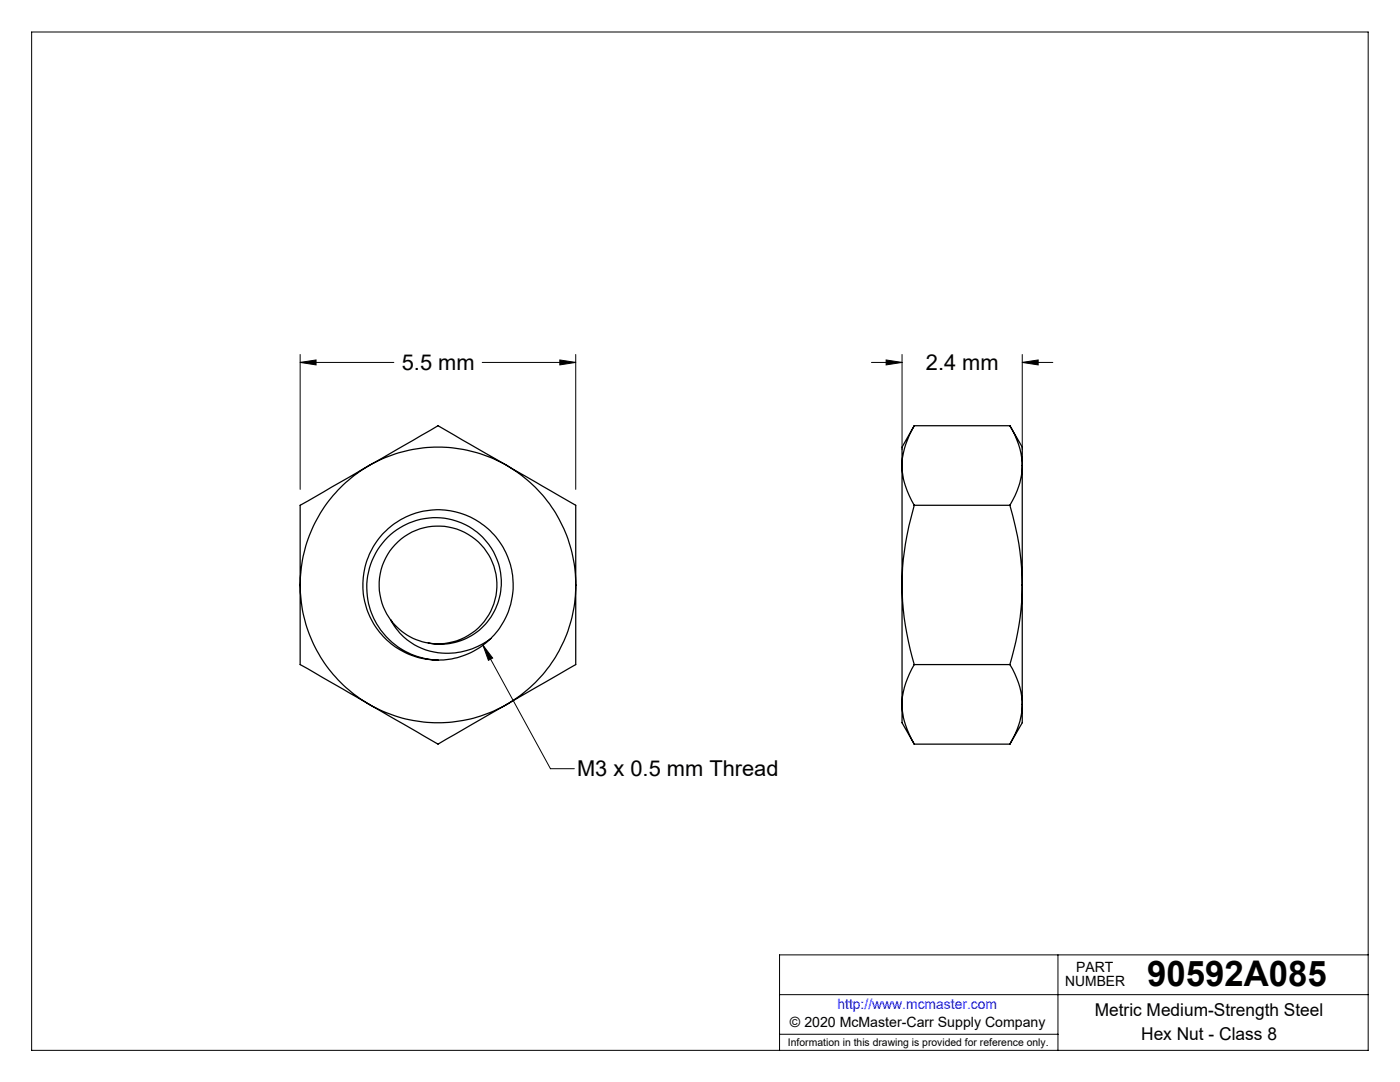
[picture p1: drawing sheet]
<svg xmlns="http://www.w3.org/2000/svg" width="279mm" height="216mm" viewBox="0 0 279 216" stroke-linecap="round" stroke-linejoin="round" font-family="sans-serif">
<g fill="none" stroke="#000" stroke-width=".2">
<path d="M6.3 6.4h266.7v203.2h-266.7zM59.9 72.3l3.2-.5v1zM59.9 70.7v26.9M59.9 72.3h18.7M96.2 72.3h18.7M111.7 71.8l3.2 .5-3.2 .5zM114.9 70.7v26.9M173.9 72.3h6.1M176.8 71.8l3.2 .5-3.2 .5zM180 70.7v19M204 72.3l3.2-.5v1zM204 72.3h6.1"/>
<path d="M204 70.7v19M96.4 128.7l13.5 24.7h4.7M96.4 128.7l1.9 2.6-.8 .5zM155.6 198.5h117.4M211.1 190.5v19.1M273 190.5h-117.4v19.1M155.6 206.4h55.5"/>
</g>
<g fill="#000">
<path d="M96.4 128.7l1.9 2.6-.8 .5z"/>
<path d="M59.9 72.3l3.2-.5v1zM111.7 71.8l3.2 .5-3.2 .5zM176.8 71.8l3.2 .5-3.2 .5zM204 72.3l3.2-.5v1z"/>
</g>
<g fill="none" stroke="#000" stroke-width=".25">
<path d="M73.7 92.9a27.7 27.7 0 0 0-13.8 23.8M73.7 92.9a27.6 27.6 0 0 1 27.5 0M73.7 92.9l13.7-8 13.8 8M73.7 92.9l-13.8 7.9v15.9M101.2 92.9a27.5 27.5 0 0 1 13.7 23.8M101.2 92.9l13.7 7.9v15.9M180 92.9a15.3 15.3 0 0 0 2.5 7.9M180 92.9v23.8M182.5 84.9a16.4 16.4 0 0 0-2.5 8M182.5 84.9l-2.5 4.3v3.7M182.5 84.9h19M201.5 84.9a16 16 0 0 1 2.5 8"/>
<path d="M201.5 84.9l2.5 4.3v3.7M204 92.9a15 15 0 0 1-2.5 7.9M204 92.9v23.8M59.9 116.7a27.7 27.7 0 0 0 13.8 23.8M59.9 116.7v15.9l13.8 7.9M114.9 116.7a27.5 27.5 0 0 1-13.7 23.8M114.9 116.7v15.9l-13.7 7.9M180 116.7a57.1 57.1 0 0 0 2.5 15.9M180 116.7v23.8M182.5 100.8a56.6 56.6 0 0 0-2.5 15.9M182.5 100.8h19M201.5 100.8a54.9 54.9 0 0 1 2.5 15.9"/>
<path d="M204 116.7a55.5 55.5 0 0 1-2.5 15.9M204 116.7v23.8M78 123.7a13.2 13.2 0 0 0 18.4 4.7l1.5-1M78 123.7a12.3 12.3 0 0 0 16.6 2.8 12.3 12.3 0 0 0 3.9-16.3 13.5 13.5 0 0 0-14.6-6.6 13.5 13.5 0 0 0-10.6 12.1 14.6 14.6 0 0 0 14.1 16M78 123.7a11.7 11.7 0 0 1 5.1-17.9 11.7 11.7 0 0 1 16 9.7 11.7 11.7 0 0 1-13.6 12.8M78 123.7l.2 .3M97.9 127.4a15 15 0 0 0-2.9-23.6 15 15 0 0 0-22.1 9 15 15 0 0 0 14.5 18.9M97.9 127.4a15.1 15.1 0 0 1-10.5 4.3M182.5 132.6a16.1 16.1 0 0 0-2.5 7.9M182.5 132.6h19M201.5 132.6a15.7 15.7 0 0 1 2.5 7.9M73.7 140.5a27.6 27.6 0 0 0 27.5 0"/>
<path d="M73.7 140.5l13.7 8 13.8-8M180 140.5a15.5 15.5 0 0 0 2.5 8M180 140.5v3.7l2.5 4.3M182.5 148.5h19M204 140.5a15.2 15.2 0 0 1-2.5 8M204 140.5v3.7l-2.5 4.3"/>
</g>
<text font-size="7.1" x="228.9" y="196.8">90592A085</text>
<g font-size="4.4">
<text x="80.2" y="73.8">5.5 mm</text>
<text x="184.8" y="73.8">2.4 mm</text>
<text x="115.2" y="154.9">M3 x 0.5 mm Thread</text>
</g>
<g font-size="3.5">
<text x="218.5" y="202.8">Metric Medium-Strength Steel</text>
<text x="227.7" y="207.5">Hex Nut - Class 8</text>
</g>
<g font-size="2.8">
<text x="212.6" y="196.8">NUMBER</text>
<text x="214.8" y="194">PART</text>
<text x="157.7" y="205">© 2020 McMaster-Carr Supply Company</text>
</g>
<text font-size="2.8" fill="#00f" x="167.1" y="201.4">http://www.mcmaster.com</text>
<text font-size="2.1" x="157.3" y="208.6">Information in this drawing is provided for reference only.</text>
</svg>
